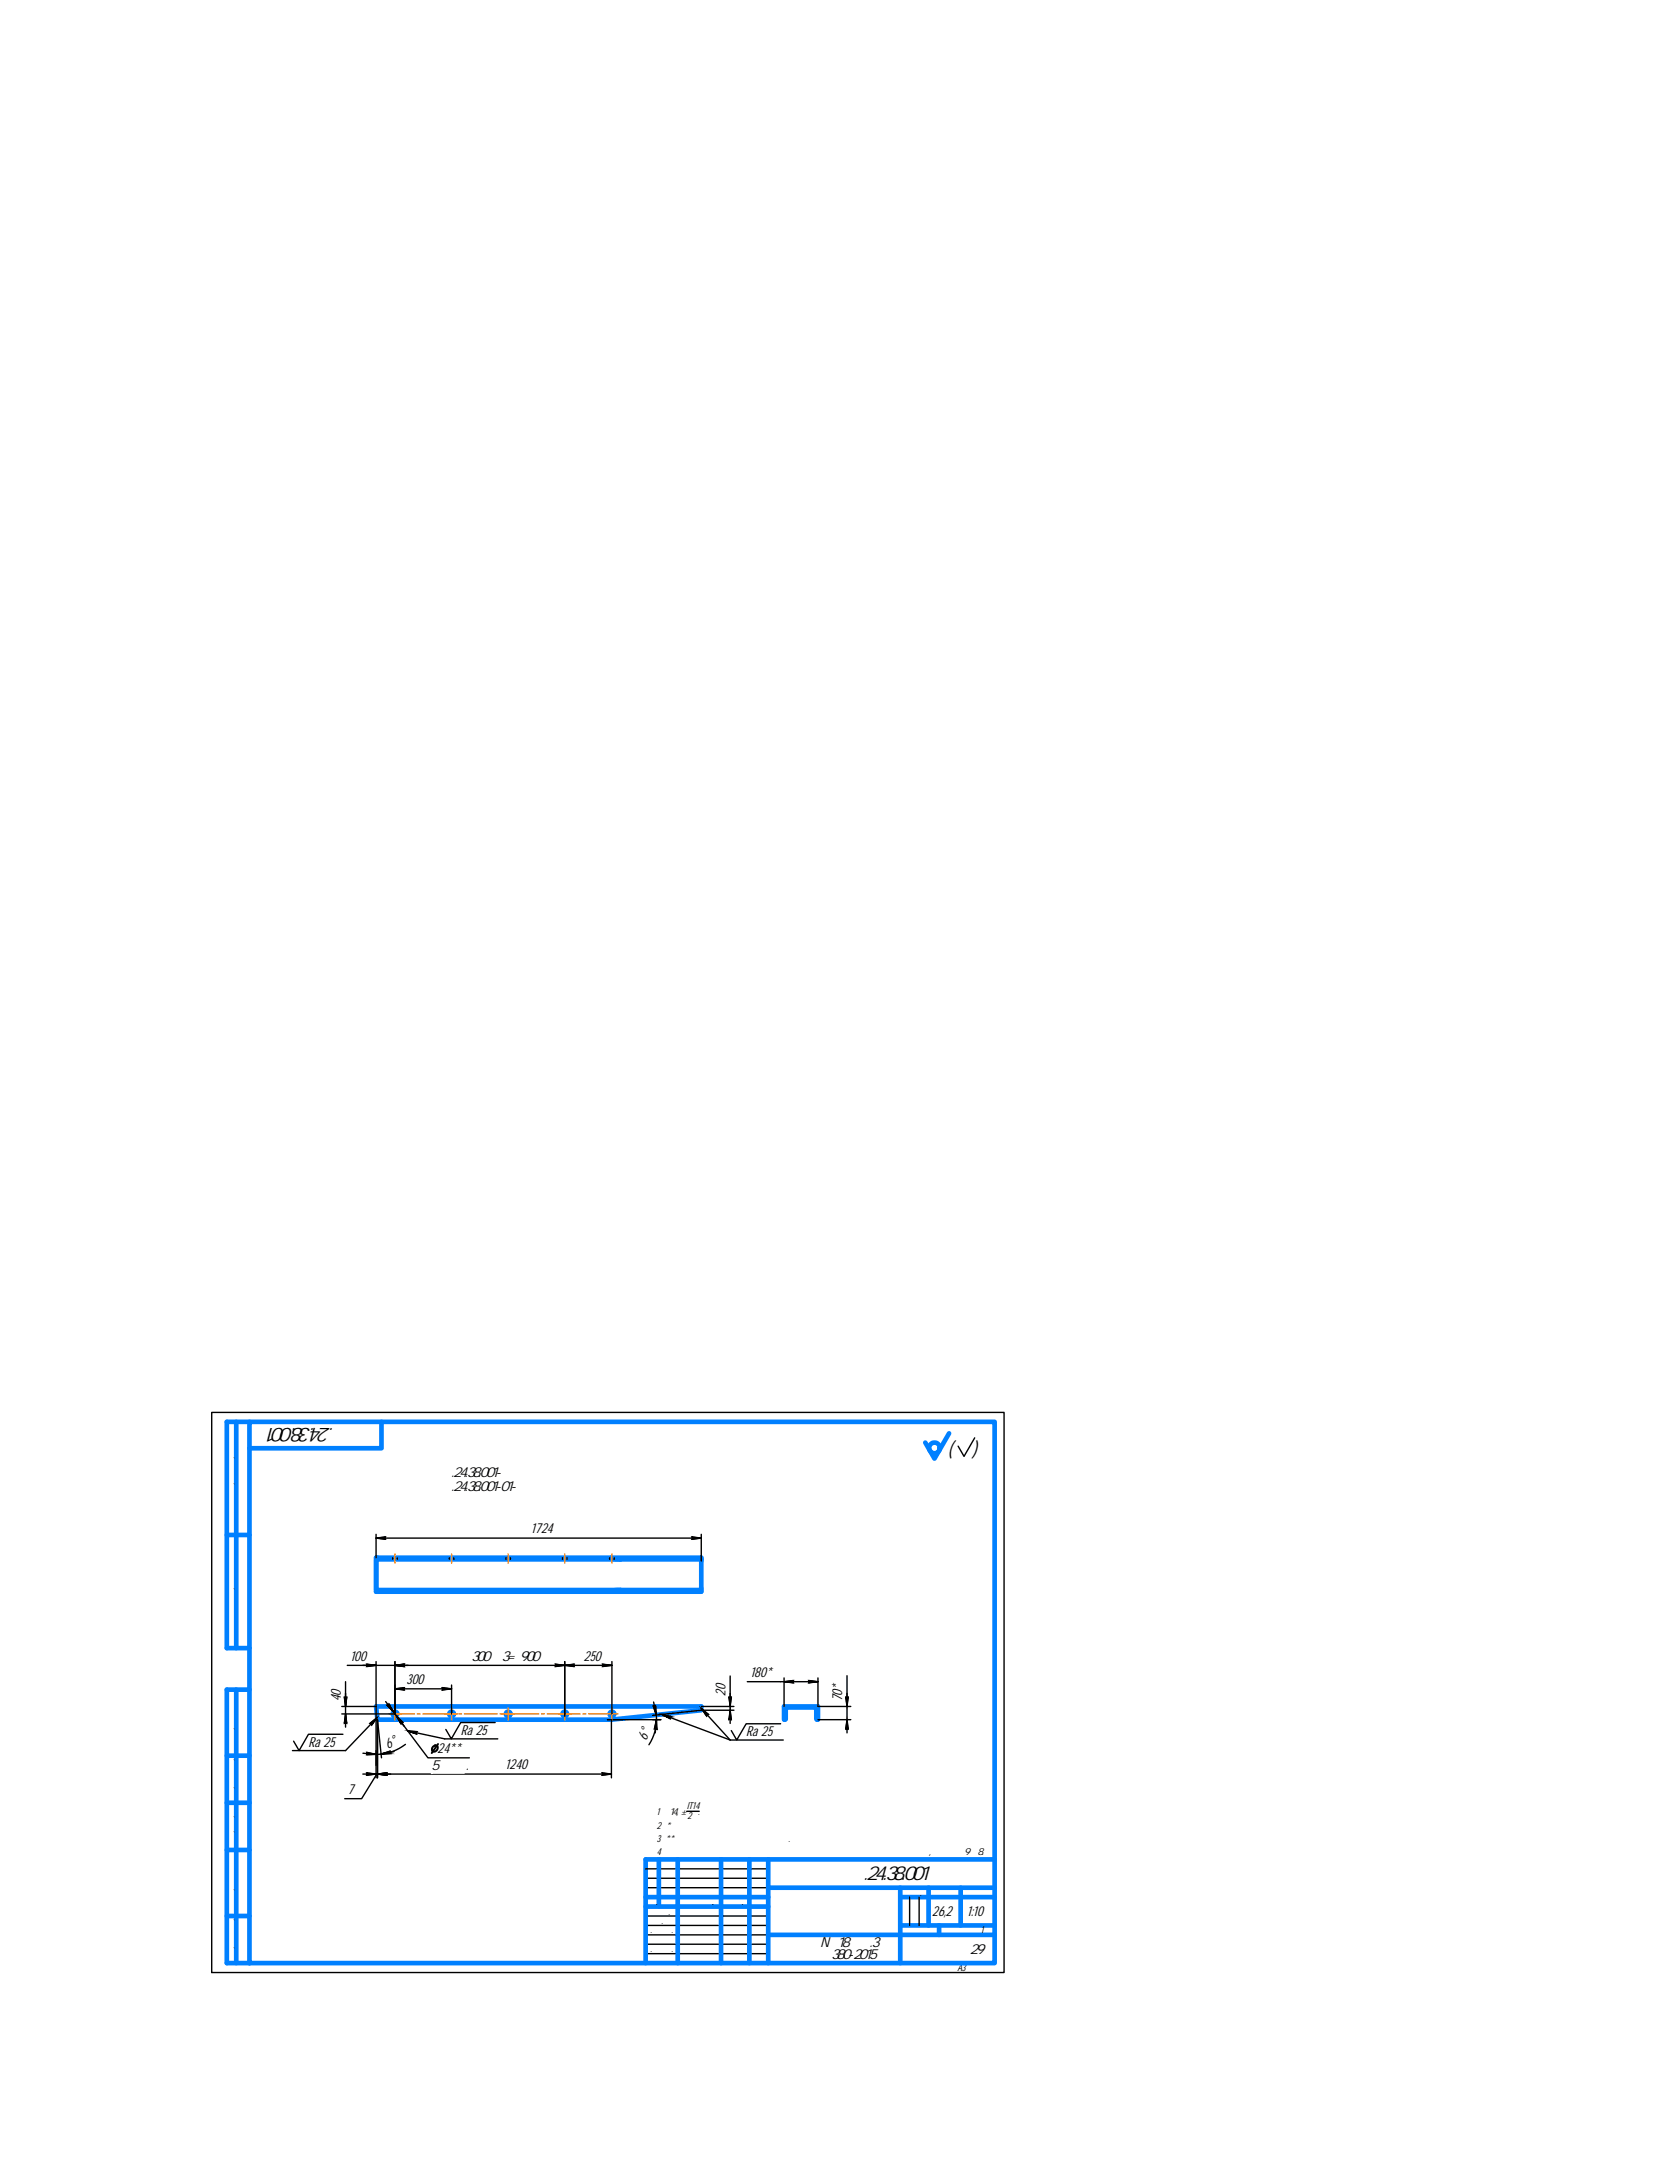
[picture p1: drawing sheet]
<svg xmlns="http://www.w3.org/2000/svg" width="216mm" height="279mm" viewBox="0 0 216 279" stroke-linecap="round" stroke-linejoin="round" font-family="sans-serif">
<g fill="none" stroke="#0080ff" stroke-width=".6">
<path d="M29.3 198h2.9M30.5 183.4v29.2M32.2 183.4h96.1v69.8h-96.1zM32.2 183.4h-2.9v29.2h2.9M49.2 183.4v3.4h-17M122.4 184.9l-1.9 3.3-1.2-2.1M30.5 218v35.2M32.2 218h-2.9v35.2h2.9M48.7 201.1v-.2h-.2v4.4h.2v-.2M48.7 205.1h31.3M48.7 200.9h41.7v4.2M78.9 200.9v.2h.1h1"/>
<path d="M80 201.1h-31.5v4h.2M80 205.1h10.4v.2h-41.7M80 205.1l-1.1 .1v.1M80 201.1h10.4M29.3 238.6h2.9M29.3 232.5h2.9M29.3 226.5h2.9M48.5 220.1h41.9v.5l-11.5 1.2h-30.2zM85 239.9v6M87.4 239.9v13.3M93 239.9v13.3M96.6 239.9v13.3"/>
<path d="M99.1 239.9v13.3M101.1 220.1h4.4v1.7l-.2-.1v-1.3l-.2-.2-3.6 .1-.2 .1v1.3l-.2 .1zM128.3 239.9h-45v13.3M29.3 247.2h2.9M83.3 244.7h15.8M83.3 245.9h15.8M99.1 249.6h29.2M99.1 243.5h29.2M116.1 244.7h12.2M116.1 243.5v9.7M116.1 248.4h12.2M119.8 243.5v4.9"/>
<path d="M121.1 248.4v1.2M123.9 243.5v4.9"/>
<circle cx="120.5" cy="186.8" r=".69"/>
<circle cx="50.9" cy="221.1" r=".29"/>
<circle cx="58.2" cy="221.1" r=".29"/>
<circle cx="65.5" cy="221.1" r=".29"/>
<circle cx="72.8" cy="221.1" r=".29"/>
<circle cx="78.9" cy="221.1" r=".29"/>
</g>
<g fill="none" stroke="#fff" stroke-width=".13">
<path d="M68.6 196.4v1.8M42.6 219.4h1.7M45.3 212.8v1.8M52.5 215.9v1.7M60.9 212.8v1.8M75.4 212.8v1.8M92.2 218.7h1.7M96.9 214.9v1.8M107.3 219.4h1.7M44.9 230v1.8M49.5 224.3l.8 1.6M55.7 224.7v4"/>
<path d="M65.3 226.9v1.7M82.1 224l1.7 .6"/>
</g>
<g fill="#fff" stroke="#fff" stroke-width=".13">
<path d="M107.3 216.7l1.7 2.7v-2.7zM107.3 216.7l1.7 2.7h-1.7z"/>
<path d="M96.9 216.7h3.1v-1.8zM96.9 214.9h3.1l-3.1 1.8z"/>
<path d="M42.6 217.5l1.7 1.9v-1.9zM42.6 217.5l1.7 1.9h-1.7z"/>
<path d="M46.1 230l-1.2 1.8h1.2zM44.9 230h1.2l-1.2 1.8z"/>
<path d="M65.3 228.6h3.1v-1.7zM65.3 226.9h3.1l-3.1 1.7z"/>
<path d="M45.3 214.6h2.4v-1.8zM45.3 212.8h2.4l-2.4 1.8z"/>
<path d="M52.5 217.6h2.6v-1.7zM52.5 215.9h2.6l-2.6 1.7z"/>
<path d="M60.9 214.6h6.6v-1.8zM60.9 212.8h6.6l-6.6 1.8z"/>
<path d="M75.4 214.6h2.6v-1.8zM75.4 212.8h2.6l-2.6 1.8z"/>
<path d="M55.7 228.7h4.2v-4zM55.7 224.7h4.2l-4.2 4z"/>
<path d="M51 223.6l-.7 2.3 1.5-.8zM49.5 224.3l1.5-.7-.7 2.3z"/>
<path d="M92.2 216.8l1.7 1.9v-1.9zM92.2 216.8l1.7 1.9h-1.7z"/>
<path d="M82.7 222.4l1.1 2.2 .5-1.6zM82.7 222.4l1.1 2.2-1.7-.6z"/>
<path d="M68.6 198.2h3.2v-1.8zM68.6 196.4h3.2l-3.2 1.8z"/>
</g>
<g fill="none" stroke="#000" stroke-width=".18">
<path d="M27.3 182.2h102.2v72.2h-102.2zM48.5 198.4l1.2-.2-.1 .2 .1 .2zM48.5 197.9v3M48.5 198.4h41.9M89.2 198.2l1.2 .2-1.2 .2 .2-.2zM90.4 197.9v3.5M125.7 185.5l-1.4 2.4-.7-1.4M44.6 218.4v1.7l-.2-1.2 .2 .1 .1-.1-.1 1.2M44.6 216.9a37 37 0 0 1-.2 5.4l.2-.1 .1 .1-.1-1.2v1.7M44.8 214.8h6.1M46.8 214.8h1.7l-1.2 .2 .1-.2-.1-.1 1.2 .1M48.5 214.3v15"/>
<path d="M49.7 219.5l1.1 1.4-.9-.9h.2l.1-.2 .6 1.1 4.4 5.8h5.3M50.7 200.9v.2M50.9 214.8l1.3 .2-.2-.2 .2-.1-1.3 .1h1.7M50.9 217.8l1.3-.1-.2 .1 .2 .2zM50.9 214.8l1.3-.1-.2 .1 .2 .2zM50.9 214.3v6.8h-6.8M50.9 214.8h28M50.9 217.8h7.3M51.2 200.9v.2M57 217.7l1.2 .1-1.2 .2 .1-.2zM57.9 200.9v.2M58.2 217.4v3.7"/>
<path d="M58.5 200.9v.2M65.2 200.9v.2M65.8 200.9v.2M71.6 214.7l1.2 .1-1.2 .2 .1-.2zM72.5 200.9v.2M72.8 214.8l1.3-.1-.2 .1 .2 .2zM72.8 214.3v7.1M73.1 200.9v.2M77.7 214.7l1.2 .1-1.2 .2 .1-.2zM78.6 200.9v.2M78.9 214.3v6.8M79.2 200.9v.2"/>
<path d="M84.3 219.6l.3 1.6-.4-1.1 .2 .1 .2-.2a7.2 7.2 0 0 1-.7 4.6l-.2 .5M94.2 218.4v1.7l-.2-1.2 .2 .1 .1-.1-.1 1.2M94.2 216.2a30.4 30.4 0 0 1-.2 5.6l.2-.1 .1 .1-.1-1.2v1.7M96.4 216.9h9.1M101.1 216.9l1.2-.1-.1 .1 .1 .2zM101.1 216.4v3.7M104.3 216.8l1.2 .1-1.2 .2 .1-.2zM105.5 216.4v3.7h4.2M109.2 218.4v1.7l-.1-1.2 .1 .1 .2-.1-.2 1.2M109.2 216.2v5.6l-.1 1.2 .1-.1 .2 .1-.2-1.2v1.7M44.1 220.1h4.4M44.2 223.7h-4.4l-1.2 2.1-.7-1.2"/>
<path d="M46.8 228.8h1.7l-1.2 .2 .1-.2-.1-.1 1.2 .1h30.4M47.7 222.3l1-.8-.8 1v-.2zM48.6 228.8l-2 3.2h-2.1M48.7 221.5l-4.1 4.3h-6.9M48.7 228.8l1.2 .2-.1-.2 .1-.1-1.2 .1h1.7M48.7 228.8l1.2-.1-.1 .1 .1 .2zM49.2 226.7l-.5-4.9v7.5M50.8 225.9l-1.7 .4 1.2-.4-.1 .2 .2 .1-1.3 .1M51.1 221.3l.6 1.1 .1-.2h.2l-.9-.9 1 1.4M52.3 225a6.3 6.3 0 0 1-3.8 1.3l-1.2-.3 .1 .2-.1 .2 1.2-.1-1.7-.1M52.6 223.3l1.2 .1-.2 .1 .1 .2zM52.6 223.3l4.8 1h6.8"/>
<path d="M63.9 222.2h-4.5l-1.2 2.1-.7-1.2M77.6 228.7l1.3 .1-1.3 .2 .2-.2zM78.3 221.8h6.9M78.9 221.8v7.5M84.7 221.8l-.3 1.2 .2-.1 .1 .2v-1.3l-.2 1.7M85.4 221.1l1.2 .3-.2 .1 .1 .2zM85.4 221.1l8.8 3.4M88.6 233.6h1.6M90.4 220.4l1 .8h-.2l-.1 .2zM90.4 220.1h4.3M90.4 220.4l3.8 4.1M94.2 224.5h6.8"/>
<path d="M94.7 220.6h-4.3l-6.2 .7M100.7 222.4h-4.5l-1.2 2.1-.7-1.3M105.5 221.8h4.2M83.3 242.3h15.8M83.3 243.5h15.8M83.3 247.2h15.8M83.3 248.4h15.8M83.3 249.6h15.8M83.3 250.8h15.8M83.3 252h15.8M83.3 241.1h15.8M117.3 244.7v3.7"/>
<path d="M118.5 244.7v3.7"/>
</g>
<g fill="#000" stroke="#000" stroke-width=".13">
<path d="M44.4 218.9l.2 .1h-.2zM44.4 219h.3l-.1 1.1zM44.6 219l.1-.1v.1zM49.9 220h.2zM49.9 220h.4l.5 .9zM50.2 219.8l.1 .2h-.2zM84.6 220l-.1 .1zM94 218.9l.2 .1h-.2zM94 219h.3l-.1 1.1zM94.2 219l.1-.1v.1zM109.1 218.9l.1 .1h-.1zM109.1 219h.3l-.2 1.1z"/>
<path d="M109.2 219l.2-.1v.1zM44.4 222.2h.2l-.2 .1zM44.6 221.1l.1 1.1h-.3zM44.6 222.2h.1v.1zM47.3 226l.8 .2h-.7zM47.4 226.2l1.1 .1zM47.7 222.3h.4zM47.7 222.3l1-.8-.6 .8zM49.8 226.1h.4l.2 .1zM49.8 226.1l.5-.2-.1 .2zM51.1 221.3l.9 .9h-.4zM51.8 222.2h.2z"/>
<path d="M52.6 223.3l1.2 .1h-.9zM52.9 223.4h.9l-.2 .1zM84.2 220.1l.2 .1h-.1zM84.3 220.2h.3v1zM84.4 222.9h.2l-.2 .1zM84.6 222.9l.1 .1zM84.6 222.9h.1v.1zM84.7 221.8v1.1h-.3zM85.4 221.1l1.2 .3h-.7zM85.9 221.4h.7l-.2 .1zM90.4 220.4l1 .8h-.4zM91 221.2h.4z"/>
<path d="M94 221.7h.2l-.2 .1zM94.2 220.6l.1 1.1h-.3zM94.2 221.7h.1v.1zM109.1 222.9h.1l-.1 .1zM109.2 221.8l.2 1.1h-.3zM109.2 222.9h.2v.1z"/>
<path d="M48.5 198.4l1.2-.2-.1 .2zM48.5 198.4l1.2 .2-.1-.2z"/>
<path d="M89.2 198.2l1.2 .2h-1zM89.4 198.4l-.2 .2 1.2-.2z"/>
<path d="M47.3 214.7l1.2 .1h-1.1zM47.4 214.8l-.1 .2 1.2-.2z"/>
<path d="M50.1 220h.2zM50.1 220h.2z"/>
<path d="M50.9 214.8l1.3-.1-.2 .1zM50.9 214.8l1.3 .2-.2-.2z"/>
<path d="M50.9 217.8l1.3-.1-.2 .1zM50.9 217.8l1.3 .2-.2-.2z"/>
<path d="M50.9 214.8l1.3-.1-.2 .1zM50.9 214.8l1.3 .2-.2-.2z"/>
<path d="M57 217.7l1.2 .1h-1.1zM57.1 217.8l-.1 .2 1.2-.2z"/>
<path d="M71.6 214.7l1.2 .1h-1.1zM71.7 214.8l-.1 .2 1.2-.2z"/>
<path d="M72.8 214.8l1.3-.1-.2 .1zM72.8 214.8l1.3 .2-.2-.2z"/>
<path d="M77.7 214.7l1.2 .1h-1.1zM77.8 214.8l-.1 .2 1.2-.2z"/>
<path d="M101.1 216.9l1.2-.1-.1 .1zM101.1 216.9l1.2 .2-.1-.2z"/>
<path d="M104.3 216.8l1.2 .1h-1.1zM104.4 216.9l-.1 .2 1.2-.2z"/>
<path d="M47.3 228.7l1.2 .1h-1.1zM47.4 228.8l-.1 .2 1.2-.2z"/>
<path d="M47.4 226.2l-.1 .1h1.2zM47.3 226.3h1.2l-1.2 .1z"/>
<path d="M47.7 222.3h.4zM47.9 222.3h.2l-.2 .2z"/>
<path d="M49.4 226.2h1l-.6-.1zM49.1 226.3l1.3-.1z"/>
<path d="M48.7 228.8l1.2-.1-.1 .1zM48.7 228.8l1.2 .2-.1-.2z"/>
<path d="M48.7 228.8l1.2-.1-.1 .1zM48.7 228.8l1.2 .2-.1-.2z"/>
<path d="M51.6 222.2h.2zM51.6 222.2h.2zM51.6 222.2h.2l-.1 .2z"/>
<path d="M52.9 223.4l.3 .1h.4zM53.2 223.5h.4l.1 .2z"/>
<path d="M77.6 228.7l1.3 .1h-1.1zM77.8 228.8l-.2 .2 1.3-.2z"/>
<path d="M84.5 220.1l.1 .1zM84.5 220.1l.1 .1h-.2z"/>
<path d="M85.9 221.4l.5 .1zM86.1 221.5h.3l.1 .2z"/>
<path d="M91 221.2h.2zM91 221.2h.2l-.1 .2z"/>
</g>
<g fill="none" stroke="#ff8000" stroke-width=".18">
<path d="M50.9 200.4v1.2M58.2 200.4v1.2M65.5 200.4v1.2M72.8 200.4v1.2M78.9 200.4v1.2M50.2 221.1h1.5M50.5 221.1h3M50.9 220.3v1.6M53.8 221.1h.4M54.5 221.1h4.3M57.5 221.1h1.5M58.2 220.3v1.6"/>
<path d="M59.2 221.1h.3M59.9 221.1h4.2M64.5 221.1h.4M64.8 221.1h1.5M65.2 221.1h4.3M65.5 220.3v1.6M69.8 221.1h.4M70.6 221.1h4.2M72.1 221.1h1.5M72.8 220.3v1.6M75.2 221.1h.4M75.9 221.1h3.8"/>
<path d="M78.9 220.3v1.6"/>
</g>
<path d="M55.8 225.3a.36 .36 0 0 1 .7 0 .45 .45 0 0 1-.2 .6 .45 .45 0 0 1-.6-.1zM56.5 225l-.8 1.1" fill="none" stroke="#000" stroke-width=".25"/>
<g font-size="2.6">
<text x="47.4" y="184.2" transform="rotate(-180 47.4 184.2)">МТСП.24.38.001</text>
<text x="122.3" y="187.7">(</text>
<text x="125.5" y="187.7">)</text>
<text x="107" y="242.5">МТСП.24.38.001</text>
</g>
<g font-size="1.8">
<text x="55.1" y="190.6">МТСП.24.38.001-изображено</text>
<text x="55.1" y="192.3">МТСП.24.38.001-01- зеркальное отражение</text>
<text x="68.5" y="197.8">1724</text>
<text x="45.2" y="214.2">100</text>
<text x="60.8" y="214.2">300х3=900</text>
<text x="75.3" y="214.2">250</text>
<text x="44" y="219.5" transform="rotate(-90 44 219.5)">40</text>
<text x="52.4" y="217.2">300</text>
<text x="93.6" y="218.8" transform="rotate(-90 93.6 218.8)">20</text>
<text x="96.8" y="216.3">180*</text>
<text x="108.6" y="219.5" transform="rotate(-90 108.6 219.5)">70*</text>
<text x="39.8" y="225.3">Ra 25</text>
<text x="50" y="225.6" transform="rotate(-25 50 225.6)">6°</text>
<text x="56.4" y="226.1">24**</text>
<text x="59.4" y="223.8">Ra 25</text>
<text x="83.4" y="224.5" transform="rotate(-69 83.4 224.5)">6°</text>
<text x="96.3" y="224">Ra 25</text>
<text x="44.9" y="231.4">7</text>
<text x="55.6" y="228.4">5 отв.</text>
<text x="65.2" y="228.2">1240</text>
<text x="100.3" y="251.2">Швеллер N 18П Ст.3ПС</text>
<text x="120.2" y="247.2">26,2</text>
<text x="124.8" y="247.2">1:10</text>
<text x="102.8" y="252.6">ГОСТ 380-2015</text>
<text x="118.1" y="252.1">МехТрест29</text>
</g>
<g font-size="1.3">
<text x="30.3" y="193.5" transform="rotate(-90 30.3 193.5)">Перв. примен.</text>
<text x="30.3" y="207.4" transform="rotate(-90 30.3 207.4)">Справ. №</text>
<text x="30.3" y="225.1" transform="rotate(-90 30.3 225.1)">Подп. и дата</text>
<text x="30.3" y="232.2" transform="rotate(-90 30.3 232.2)">Инв. № дубл.</text>
<text x="88.6" y="233.3">IT14</text>
<text x="30.3" y="238.5" transform="rotate(-90 30.3 238.5)">Взам. инв. №</text>
<text x="84.7" y="234.1">1 Н14, ±</text>
<text x="84.7" y="235.9">2 * Размеры для справок</text>
<text x="84.7" y="237.6">3 ** Отверстия выполнить по месту.</text>
<text x="84.7" y="239.3">4 Допускается подгонка и доработка швеллера по месту в процессе установки, на марки 9 и 8.</text>
<text x="88.7" y="234.7">2</text>
<text x="90.1" y="234.1">.</text>
<text x="30.3" y="245.8" transform="rotate(-90 30.3 245.8)">Подп. и дата</text>
<text x="83.4" y="245.8">Изм.</text>
<text x="85.1" y="245.8">Лист</text>
<text x="88.2" y="245.8">№ докум.</text>
<text x="93.7" y="245.8">Подп.</text>
<text x="96.8" y="245.8">Дата</text>
<text x="116.9" y="244.5">Лит.</text>
<text x="83.3" y="247">Разраб.</text>
<text x="83.3" y="248.2">Пров.</text>
<text x="83.3" y="249.4">Т.контр.</text>
<text x="83.3" y="251.8">Н.контр.</text>
<text x="87.5" y="247">Иванов</text>
<text x="116.4" y="249.4">Лист</text>
<text x="121.5" y="249.4">Листов</text>
<text x="126.5" y="249.4">1</text>
<text x="30.3" y="252.9" transform="rotate(-90 30.3 252.9)">Инв. № подл.</text>
<text x="83.3" y="253.1">Утв.</text>
<text x="101.6" y="254.3">Копировал</text>
<text x="118.6" y="254.3">Формат</text>
<text x="123.5" y="254.3">A3</text>
</g>
</svg>
